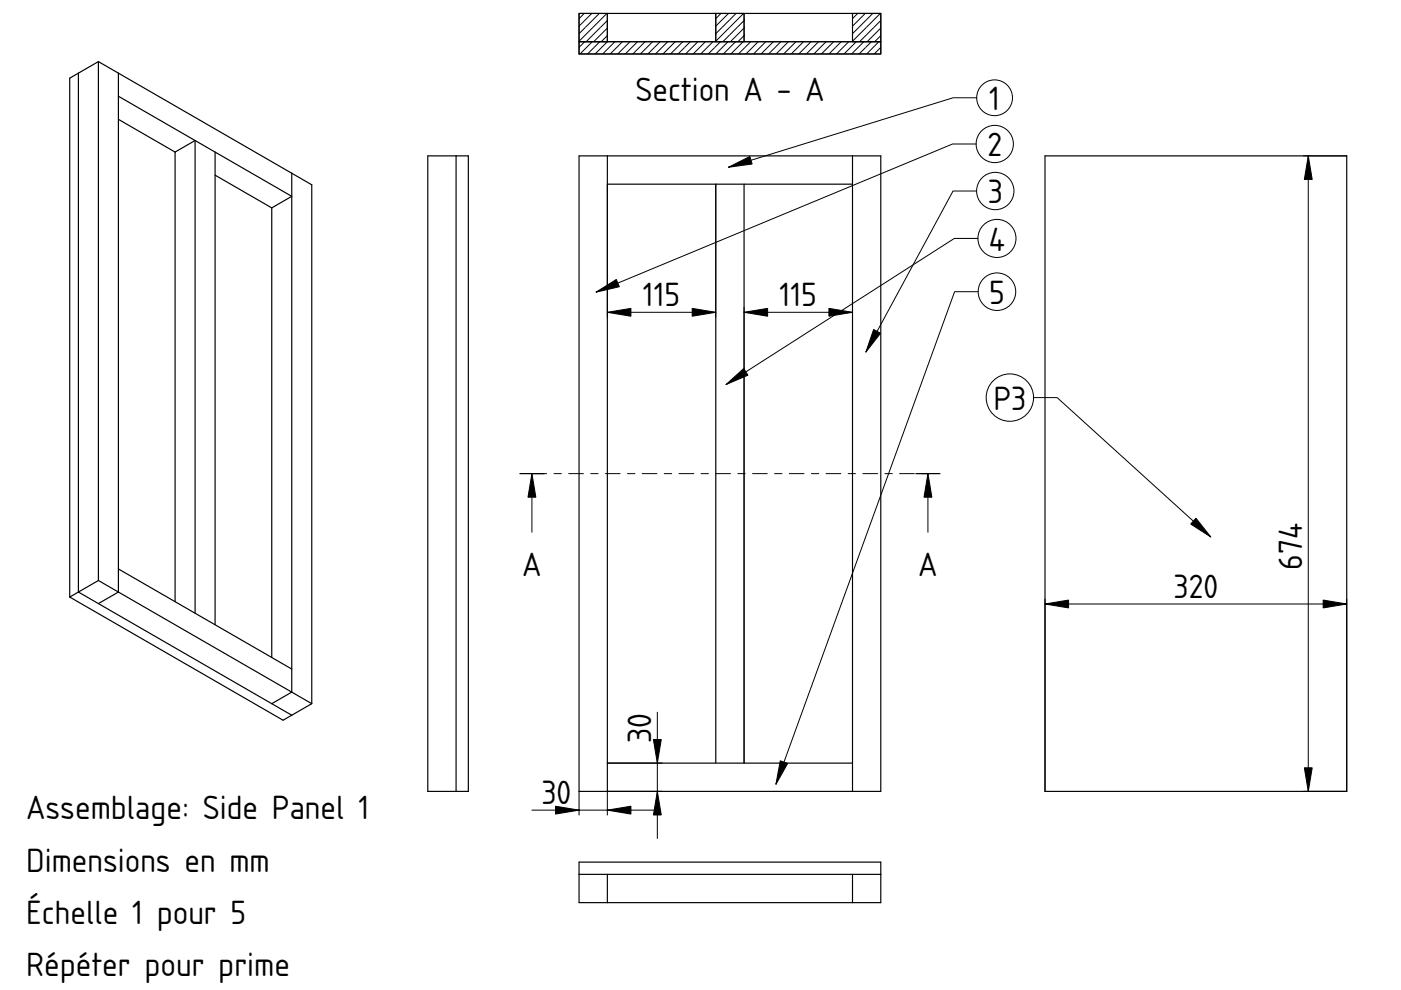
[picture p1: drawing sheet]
<svg xmlns="http://www.w3.org/2000/svg" width="297mm" height="210mm" viewBox="0 0 297 210" stroke-linecap="round" stroke-linejoin="round" font-family="sans-serif">
<g fill="none" stroke="#000" stroke-width=".25">
<path d="M16.6 15.5v110l45.3 26.1M16.6 15.5l-1.8 1.1v110M20.9 13.1l45.2 26.1v110M20.9 13.1v110M20.9 13.1l-4.3 2.4M25.1 15.5v110l-4.2 2.5M122.8 2.8h63.9v8.6h-63.9zM122.8 8.8h63.9M128.8 2.8v6M151.8 2.8v6M157.8 2.8v6M180.7 2.8v6"/>
<path d="M25.1 25.3l12 6.9M25.1 20.4l36.8 21.2-4.3 2.5M37.1 32.2l4.3-2.4v100.2M37.1 32.2v95.4M45.6 37.1l12 7M45.6 32.2v100.3M61.9 36.7v110l-4.3 2.5M90.7 33.1h8.6v134.7h-8.6zM96.7 33.1v134.7M122.8 33.1h63.9v134.7h-63.9zM128.8 33.1v134.7M128.8 39h51.9"/>
<path d="M151.8 39v122.8M157.8 39v122.8M180.7 33.1v134.7M221.6 33.1h63.9v134.7h-63.9zM57.6 44.1v95.3M14.8 126.6l45.2 26.1 6.1-3.5M20.9 123.1l45.2 26.1M20.9 123.1l-6.1 3.5M25.1 120.6l36.8 21.2M128.8 161.8h51.9M122.8 182.8h63.9v8.6h-63.9zM122.8 185.4h63.9"/>
<path d="M128.8 185.4v6M180.7 185.4v6"/>
</g>
<path d="M112.8 100.4h83.9" fill="none" stroke="#000" stroke-width=".21" stroke-dasharray="3.1 1.6 1.6 1.6"/>
<g fill="none" stroke="#000" stroke-width=".21">
<path d="M122.8 2.8h6v6h-6zM122.8 8.8h63.9v2.6h-63.9zM123.9 2.8l-1.2 1.2M124 8.8l-1.3 1.3M125.5 2.8l-2.8 2.8M125.6 8.8l-2.7 2.7M127.1 2.8l-4.4 4.4M127.2 8.8l-2.7 2.7M128.7 2.8l-6 6M128.8 8.8l-2.7 2.7M128.8 4.3l-4.6 4.6M128.8 7.5l-1.4 1.4"/>
<path d="M128.8 5.9l-3 3M130.4 8.8l-2.7 2.7M132 8.8l-2.7 2.7M133.6 8.8l-2.7 2.7M135.2 8.8l-2.7 2.7M136.8 8.8l-2.7 2.7M138.4 8.8l-2.7 2.7M140 8.8l-2.7 2.7M141.6 8.8l-2.7 2.7M143.2 8.8l-2.7 2.7M144.8 8.8l-2.7 2.7M146.4 8.8l-2.7 2.7"/>
<path d="M148 8.8l-2.7 2.7M149.6 8.8l-2.7 2.7M151.2 8.8l-2.7 2.7M151.8 2.8h6v6h-6zM152.8 8.8l-2.7 2.7M152.9 2.8l-1.2 1.2M154.4 8.8l-2.7 2.7M154.5 2.8l-2.8 2.8M156 8.8l-2.7 2.7M156.1 2.8l-4.4 4.4M157.6 8.8l-2.7 2.7M157.7 2.8l-6 6"/>
<path d="M157.8 4.3l-4.6 4.6M157.8 7.5l-1.4 1.4M157.8 5.9l-3 3M159.2 8.8l-2.7 2.7M160.8 8.8l-2.7 2.7M162.4 8.8l-2.7 2.7M164 8.8l-2.7 2.7M165.6 8.8l-2.7 2.7M167.2 8.8l-2.7 2.7M168.8 8.8l-2.7 2.7M170.4 8.8l-2.7 2.7M172 8.8l-2.7 2.7"/>
<path d="M173.6 8.8l-2.7 2.7M175.2 8.8l-2.7 2.7M176.8 8.8l-2.7 2.7M178.4 8.8l-2.7 2.7M180 8.8l-2.7 2.7M180.7 2.8h6v6h-6zM181.6 8.8l-2.7 2.7M181.9 2.8l-1.2 1.2M183.2 8.8l-2.7 2.7M183.5 2.8l-2.8 2.8M184.8 8.8l-2.7 2.7M185.1 2.8l-4.4 4.4"/>
<path d="M186.4 8.8l-2.7 2.7M186.7 2.8l-6 6M186.8 4.3l-4.6 4.6M186.8 7.5l-1.4 1.4M186.8 5.9l-3 3M186.8 10l-1.5 1.5M128.8 39v28.3M151.8 39v28.3M207 30.5h-5l-75.6 31.4M207.1 20.7h-5l-47.7 14.8M276.3 33.1h9.2M277.4 33.1v134.7"/>
<path d="M207.1 40.5h-5l-18.5 34.2M207.3 50.6h-5l-48.4 30.9M128.8 66.2h23M157.8 66.2h22.9M157.8 65.2v96.6M180.7 65.2v96.6M207.4 61.8h-5l-37.9 104.5M219.1 84.3h5l32.6 29.6M112.8 105.4v7.5M154.8 100.4h.1M196.7 105.4v7.5M253.5 100.4h.1"/>
<path d="M221.6 128.1h63.9M221.6 127v40.8M285.5 127v40.8h-9.2M139.4 151v26.8M112.8 171.8h26M122.8 167.8v5M128.8 161.8h11.6M140.4 167.8h-11.6v5"/>
<circle cx="210.9" cy="20.7" r="3.8"/>
<circle cx="210.9" cy="30.5" r="3.9"/>
<circle cx="211" cy="40.5" r="4"/>
<circle cx="211.4" cy="50.6" r="4"/>
<circle cx="211.4" cy="61.8" r="4"/>
<circle cx="214.1" cy="84.3" r="5"/>
</g>
<g fill="#000" stroke="#000" stroke-width=".21">
<path d="M154.4 35.5l4.6-2.3 .5 1.6zM277.4 33.1l.8 4.9h-1.7zM126.4 61.9l4.3-2.6 .6 1.5zM128.8 66.2l5-.8v1.6zM146.8 65.4l5 .8-5 .8zM157.8 66.2l5-.8v1.6zM175.7 65.4l5 .8-5 .8zM185.2 69.9l1.5 .8-3.1 4zM153.9 81.5l3.8-3.4 .9 1.4zM112.8 100.4l.8 5h-1.7zM196.7 100.4l.9 5h-1.7zM253.6 109.9l3.1 4-4.3-2.8z"/>
<path d="M221.6 128.1l5-.9v1.7zM280.5 127.2l5 .9-5 .8zM117.8 170.9l5 .9-5 .8zM128.8 171.8l5-.9v1.7zM139.4 167.8l.8 5h-1.7zM138.5 156.8h1.7l-.8 5zM165.4 161.3l1.6 .6-2.5 4.4zM276.5 162.8h1.7l-.8 5z"/>
</g>
<path d="M110.3 100.4h5M194.2 100.4h5" fill="none" stroke="#000" stroke-width=".26"/>
<g font-size="6.7">
<text x="134.7" y="21.3">Section A - A</text>
<text x="209.7" y="23.3">1</text>
<text x="209.3" y="33.1">2</text>
<text x="209.4" y="43.1">3</text>
<text x="209.7" y="53.1">4</text>
<text x="136.3" y="64.9">115</text>
<text x="165.3" y="64.9">115</text>
<text x="209.7" y="64.4">5</text>
<text x="210.6" y="86.9">P3</text>
<text x="110.7" y="122.2">A</text>
<text x="194.7" y="122.2">A</text>
<text x="276.1" y="120.8" transform="rotate(-90 276.1 120.8)">674</text>
<text x="248.8" y="126.8">320</text>
<text x="138.1" y="157.5" transform="rotate(-90 138.1 157.5)">30</text>
<text x="5.6" y="173.7">Assemblage: Side Panel 1</text>
<text x="114.8" y="170.5">30</text>
<text x="5.6" y="184.8">Dimensions en mm</text>
<text x="5.6" y="195.9">Échelle 1 pour 5</text>
<text x="5.6" y="207">Répéter pour prime</text>
</g>
</svg>
